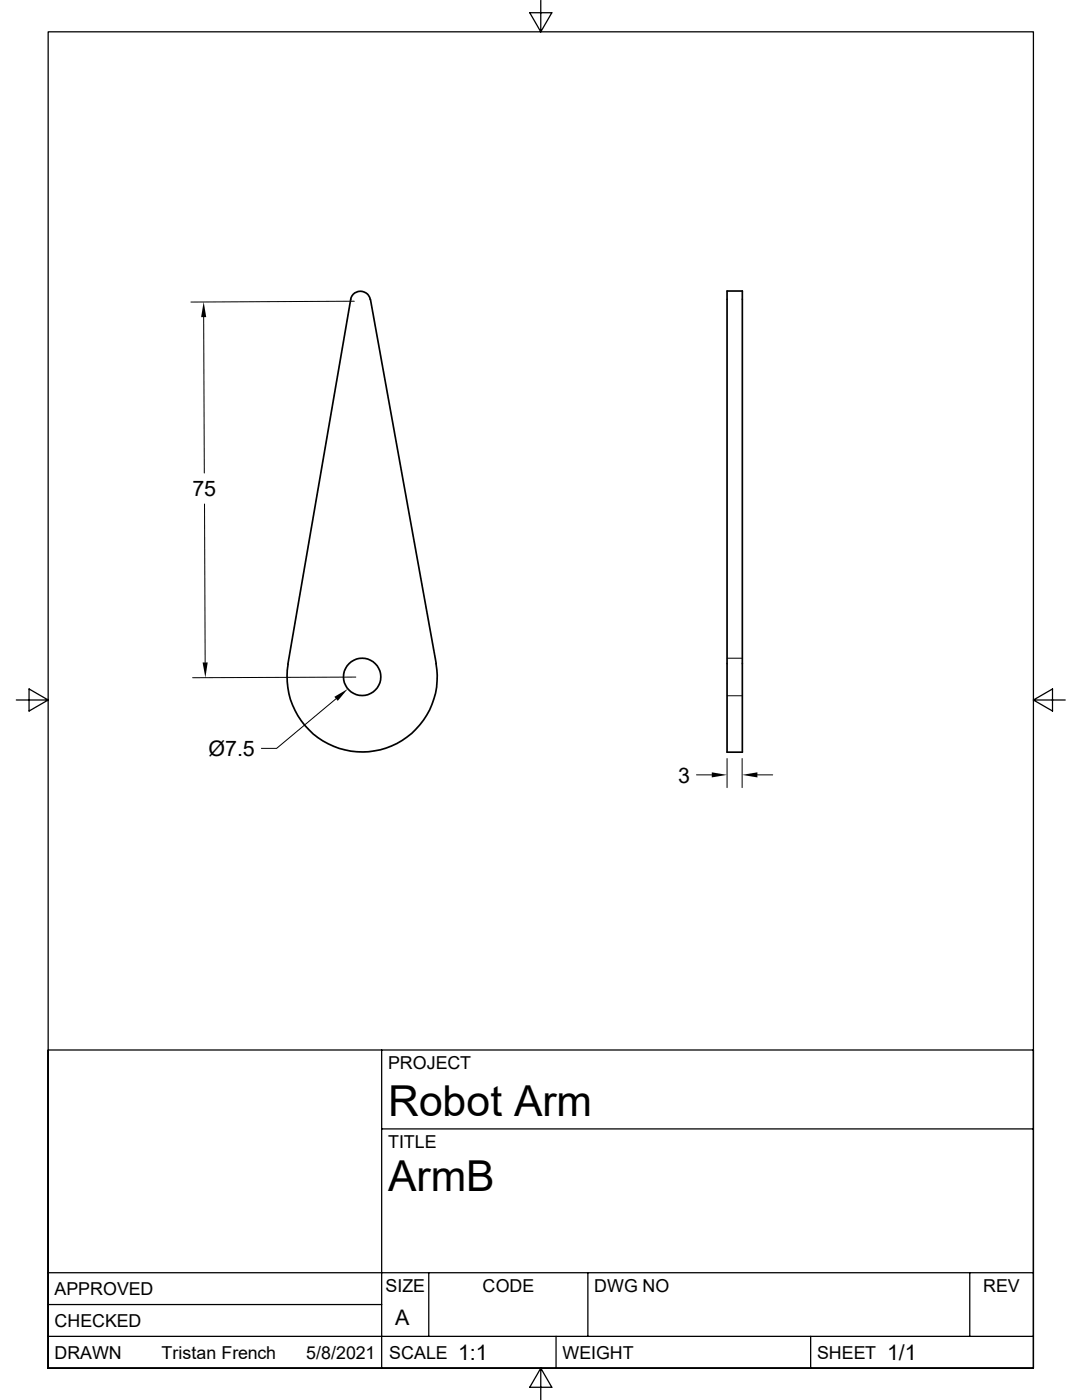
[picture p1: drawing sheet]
<svg xmlns="http://www.w3.org/2000/svg" width="216mm" height="279mm" viewBox="0 0 216 279" stroke-linecap="round" stroke-linejoin="round" font-family="sans-serif">
<g fill="none" stroke="#000" stroke-width=".34">
<path d="M73.9 59.8a1.97 1.97 0 0 0-2-1.7 1.97 1.97 0 0 0-1.9 1.7l-12.6 72.7a15 15 0 0 0 14.9 17.6 15 15 0 0 0 14.7-17.7M73.9 59.7l13.1 72.7M145.1 58.1h3v92h-3z"/>
<circle cx="72.3" cy="135.1" r="3.7"/>
</g>
<path d="M40.6 63.3l.2 31.1M70.7 60.1l-32.6 .2M40.8 100.6l.1 31.6M67.1 139.4l-11.9 10h-3M71 135.1l-32.6 .2M145.1 138.9h3M145.1 131.4h3M139 154.6h3M145.1 151.4v5.8M148.1 151.4v5.8M151.1 154.6h3.1" fill="none" stroke="#000" stroke-width=".2"/>
<g fill="none" stroke="#000" stroke-width=".25">
<path d="M107.9 0v6.4l-2.2-3.9h4.4l-2.2 3.9M3.3 139.7h6.3l-3.8-2.2v4.4l3.8-2.2M206.2 139.7l3.8 2.2v-4.4l-3.8 2.2h6.4M76.2 209.5v63.5M76.2 225.3h130M9.6 254h196.6M85.6 254v12.7M117.3 254v12.7M193.5 254v12.7M9.6 273v-266.6h196.6v266.6M9.6 273v-63.5h196.6v63.5M9.6 273h196.6"/>
<path d="M9.6 266.7h196.6M9.6 260.3h66.6M107.9 273l2.2 3.9h-4.4l2.2-3.9v6.4M111 266.7v6.3M161.8 266.7v6.3"/>
</g>
<path d="M40.6 60.2l.5 3.1h-1zM40.4 132.2h1l-.4 3.1zM66.7 139.1l2.7-1.6-2 2.4zM142 154.1l3.1 .5-3.1 .6zM148.1 154.6l3-.5v1.1z" fill="#000"/>
<g font-size="8.5">
<text x="77.4" y="222.8">Robot Arm</text>
<text x="77.4" y="237.7">ArmB</text>
</g>
<g font-size="4.3">
<text x="38.4" y="99">75</text>
<text x="41.6" y="150.8">Ø7.5</text>
<text x="135.3" y="156.2">3</text>
<text x="78.9" y="264.5">A</text>
<text x="91.4" y="271.4">1:1</text>
<text x="177" y="271.4">1/1</text>
</g>
<g font-size="3.6">
<text x="77.4" y="213.4">PROJECT</text>
<text x="77.4" y="229.1">TITLE</text>
<text x="76.9" y="257.8">SIZE</text>
<text x="96.3" y="257.8">CODE</text>
<text x="118.6" y="257.8">DWG NO</text>
<text x="196.2" y="257.8">REV</text>
<text x="10.9" y="258.4">APPROVED</text>
<text x="10.9" y="264.8">CHECKED</text>
<text x="10.9" y="271.1">DRAWN</text>
<text x="32.2" y="271.1">Tristan French</text>
<text x="61.1" y="271.1">5/8/2021</text>
<text x="77.7" y="271.1">SCALE</text>
<text x="112.2" y="271.1">WEIGHT</text>
<text x="163" y="271.1">SHEET</text>
</g>
</svg>
